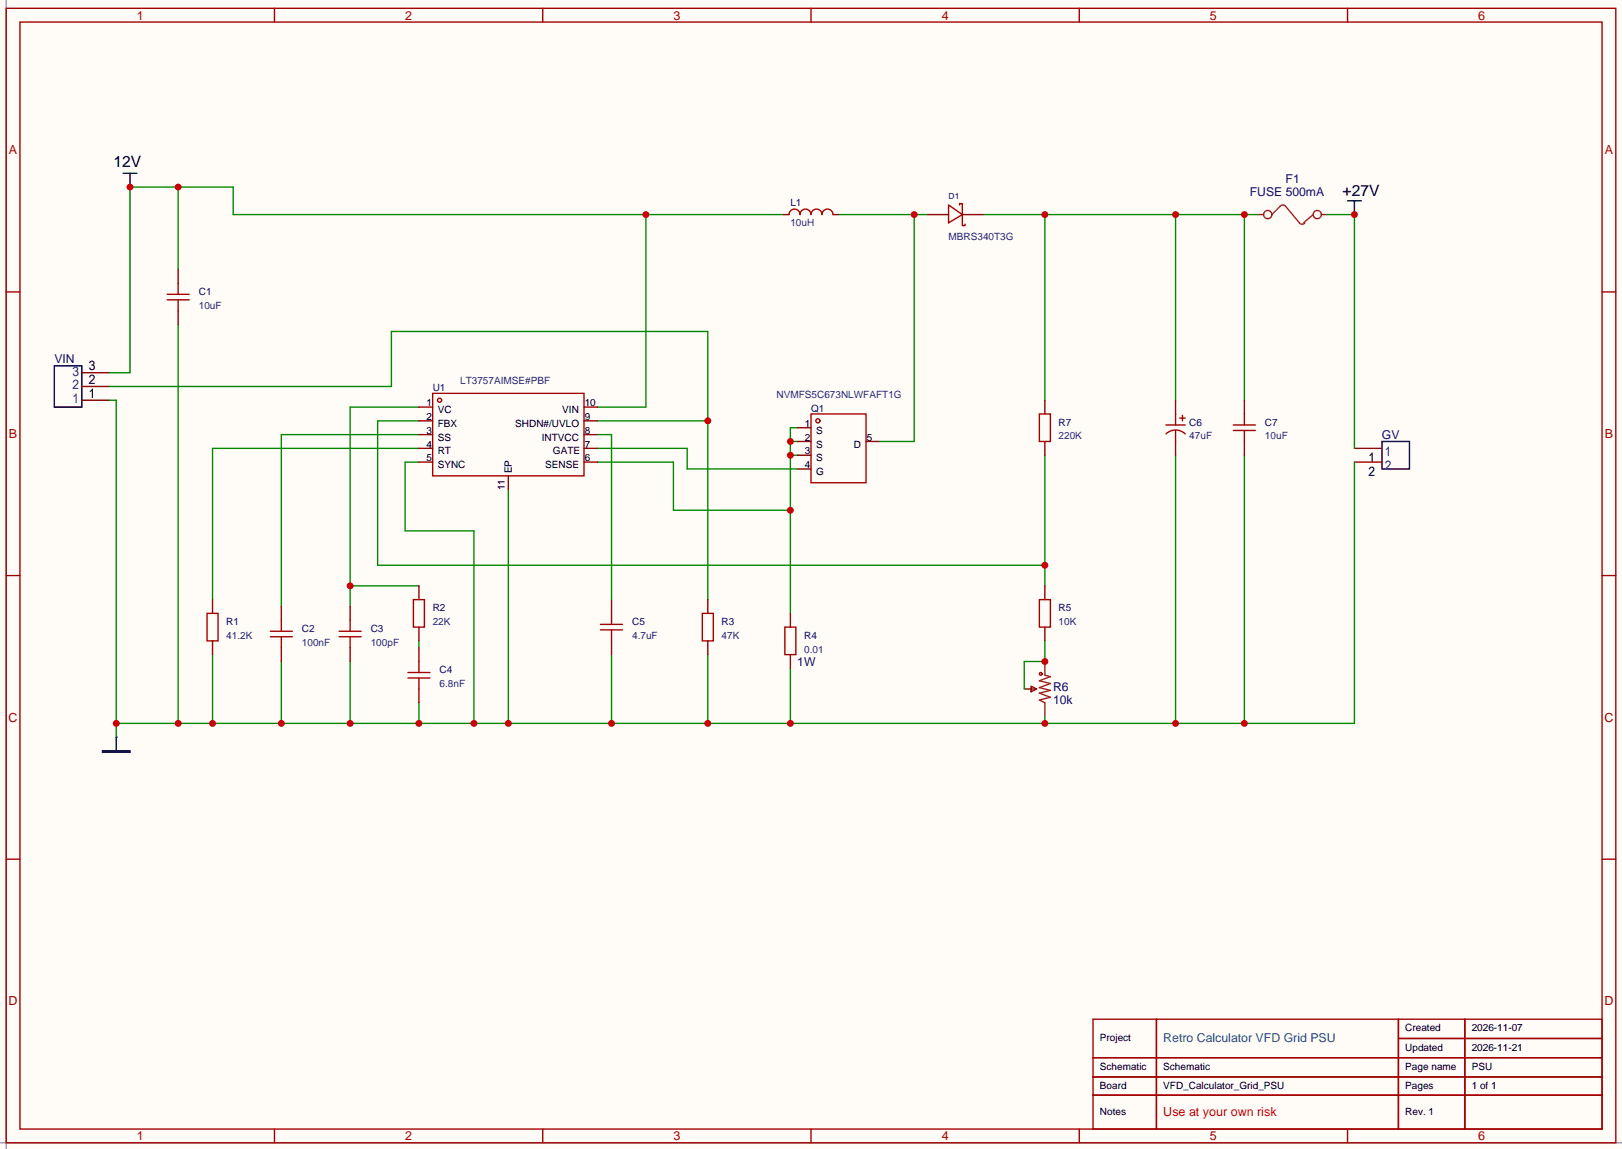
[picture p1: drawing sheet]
<svg xmlns="http://www.w3.org/2000/svg" width="299mm" height="212mm" viewBox="0 0 299 212" stroke-linecap="round" stroke-linejoin="round" font-family="sans-serif">
<path d="M0 0h299.5v212.2h-299.5z" fill="#fffcf7"/>
<path d="M1.1 0v212.2M0 211.1h299.5" fill="none" stroke="#999" stroke-width=".25"/>
<path d="M22.7 32h2.6M24 32v2.6M248.8 37.1h2.5M250.1 37.1v2.5M10 67.6h5.1v7.6h-5.1zM255.1 81.5h5.1v5.1h-5.1zM18.9 138.7h5.1v.2h-5.1zM21.5 136.2v2.5" fill="none" stroke="#000" stroke-width=".25"/>
<path d="M24 34.6h.1M250.1 39.6h.1M21.5 136.2h.1" fill="none" stroke="#00f" stroke-width=".25"/>
<path d="M15.1 73.9h5.1M15.1 71.4h5.1M15.1 68.8h5.1M250.1 82.8h5M250.1 85.4h5M189.1 127.3h2.3M190.4 126.8l1 .5-1 .5z" fill="none" stroke="#870000" stroke-width=".25"/>
<g fill="none" stroke="#8c2424" stroke-width=".25">
<path d="M232.3 39.6h1M234.8 39.6l1.7-1.6 .5-.1 .4 .2 2.6 3.2 .6 .1 .3-.2M242.4 39.6l-1.7 1.6M244 39.6h1M192.9 122.2v2.5l1 .3-2 .7 2 .5-2 .8 2 .5-2 .5 2 .8-2 .5 1 .5v2.5"/>
<circle cx="234.1" cy="39.6" r=".76"/>
<circle cx="243.2" cy="39.6" r=".76"/>
</g>
<g fill="none" stroke="#a10000" stroke-width=".25">
<path d="M1.1 1.5h297.2v209.6h-297.2zM3.7 4.1h292.1v204.4h-292.1zM50.7 1.5v2.6M100.2 1.5v2.6M149.7 1.5v2.6M199.3 1.5v2.6M248.8 1.5v2.6M1.1 53.9h2.6M295.8 53.9h2.5M1.1 106.3h2.6M295.8 106.3h2.5M1.1 158.7h2.6"/>
<path d="M295.8 158.7h2.5M201.8 188.3h94v20.2h-94zM201.8 195.4h94M201.8 198.9h94M213.5 188.3v20.2M258.2 188.3v20.2M258.2 191.8h37.6M270.4 188.3v20.2M50.7 208.5v2.6M100.2 208.5v2.6M149.7 208.5v2.6M199.3 208.5v2.6"/>
<path d="M201.8 202.3h94M248.8 208.5v2.6"/>
<circle cx="192.2" cy="124.5" r=".25"/>
</g>
<path d="M32.9 34.6v15.2M119.3 39.6v35.6h-8.9M144.7 39.6h-101.6v-5h-19.1v34.2h-3.8" fill="none" stroke="#008700" stroke-width=".25"/>
<g fill="#c00">
<circle cx="24" cy="34.6" r=".63"/>
<circle cx="32.9" cy="34.6" r=".63"/>
<circle cx="119.3" cy="39.6" r=".63"/>
</g>
<g fill="none" stroke="#008700" stroke-width=".25">
<path d="M32.9 60v73.6M20.2 73.9h1.3v62.3M77.3 85.4h-2.5v12.7h12.7v35.5M93.9 90.4v43.2M217 84.1v49.5M229.7 84.1v49.5M250.1 85.4v48.2h-228.6M39.2 120.9v12.7M51.9 122.2v11.4M64.6 122.2v11.4M77.3 129.8v3.8M112.9 120.9v12.7"/>
<path d="M130.7 120.9v12.7M145.9 123.5v10.1M192.9 132.3v1.3"/>
</g>
<g fill="#c00">
<circle cx="21.5" cy="133.6" r=".63"/>
<circle cx="32.9" cy="133.6" r=".63"/>
<circle cx="39.2" cy="133.6" r=".63"/>
<circle cx="51.9" cy="133.6" r=".63"/>
<circle cx="64.6" cy="133.6" r=".63"/>
<circle cx="77.3" cy="133.6" r=".63"/>
<circle cx="87.5" cy="133.6" r=".63"/>
<circle cx="93.9" cy="133.6" r=".63"/>
<circle cx="112.9" cy="133.6" r=".63"/>
<circle cx="130.7" cy="133.6" r=".63"/>
<circle cx="145.9" cy="133.6" r=".63"/>
<circle cx="192.9" cy="133.6" r=".63"/>
<circle cx="217" cy="133.6" r=".63"/>
<circle cx="229.7" cy="133.6" r=".63"/>
</g>
<path d="M77.3 77.7h-7.6v26.7h123.2M192.9 84.1v24.1" fill="none" stroke="#008700" stroke-width=".25"/>
<circle cx="192.9" cy="104.4" r=".63" fill="#c00"/>
<path d="M181.5 39.6h50.8M192.9 39.6v34.3M217 39.6v34.3M229.7 39.6v34.3" fill="none" stroke="#008700" stroke-width=".25"/>
<g fill="#c00">
<circle cx="192.9" cy="39.6" r=".63"/>
<circle cx="217" cy="39.6" r=".63"/>
<circle cx="229.7" cy="39.6" r=".63"/>
</g>
<path d="M147.2 79h-1.3v34.3M110.4 85.4h13.9v8.8h21.6M145.9 84.1h1.3M145.9 81.5h1.3" fill="none" stroke="#008700" stroke-width=".25"/>
<g fill="#c00">
<circle cx="145.9" cy="94.2" r=".63"/>
<circle cx="145.9" cy="84.1" r=".63"/>
<circle cx="145.9" cy="81.5" r=".63"/>
</g>
<path d="M77.3 75.2h-12.7v36.8M77.3 82.8h-38.1v28M77.3 80.3h-25.4v31.7M64.6 108.2h12.7M77.3 118.4v1.2" fill="none" stroke="#008700" stroke-width=".25"/>
<circle cx="64.6" cy="108.2" r=".63" fill="#c00"/>
<path d="M20.2 71.4h52.1v-10.2h58.4v49.6M110.4 77.7h20.3M110.4 82.8h16.5v3.8h20.3" fill="none" stroke="#008700" stroke-width=".25"/>
<circle cx="130.7" cy="77.7" r=".63" fill="#c00"/>
<path d="M245 39.6h5.1v43.2" fill="none" stroke="#008700" stroke-width=".25"/>
<circle cx="250.1" cy="39.6" r=".63" fill="#c00"/>
<path d="M192.9 118.4v3.8h-3.8v5.1" fill="none" stroke="#008700" stroke-width=".25"/>
<circle cx="192.9" cy="122.2" r=".63" fill="#c00"/>
<g fill="none" stroke="#a10000" stroke-width=".25">
<path d="M79.9 72.7h27.9v15.2h-27.9zM149.7 76.5h10.2v12.7h-10.2zM215.3 78.5h3.5M217 76.5v2M217 79.5v2M217.8 77.2h1M218.3 76.7v1M215.3 80.1a2.54 2.54 0 0 1 3.5 .1"/>
<circle cx="81.2" cy="73.9" r=".38"/>
<circle cx="151" cy="77.7" r=".38"/>
</g>
<g fill="none" stroke="#870000" stroke-width=".25">
<path d="M77.3 75.2h2.6M77.3 77.7h2.6M107.8 75.2h2.6M107.8 77.7h2.6M147.2 79h2.5M217 73.9v2.6M77.3 80.3h2.6M77.3 82.8h2.6M77.3 85.4h2.6M93.9 87.9v2.5M107.8 80.3h2.6M107.8 82.8h2.6"/>
<path d="M107.8 85.4h2.6M147.2 81.5h2.5M147.2 84.1h2.5M147.2 86.6h2.5M159.9 81.5h2.5M217 81.5v2.6"/>
</g>
<path d="M154.8 39.6h16.5M168.8 39.6v41.9h-6.4" fill="none" stroke="#008700" stroke-width=".25"/>
<circle cx="168.8" cy="39.6" r=".63" fill="#c00"/>
<g fill="none" stroke="#a10000" stroke-width=".25">
<path d="M145.7 39.6a1.02 1.02 0 0 1 1-1 1.02 1.02 0 0 1 1 1 1.02 1.02 0 0 1 1-1 1.02 1.02 0 0 1 1 1 1.02 1.02 0 0 1 1-1 1.02 1.02 0 0 1 1.1 1 1.02 1.02 0 0 1 1-1 1.02 1.02 0 0 1 1 1M175.1 37.9l2.6 1.7-2.6 1.6zM177.2 37.9v-.3h.5v4.1h.5v-.3M30.9 55.4h4M30.9 54.4h4M32.9 52.3v2.1M32.9 55.4v2M191.9 76.5h2v5h-2zM227.7 79.5h4.1M227.7 78.5h4.1M229.7 76.5v2M229.7 79.5v2"/>
<path d="M38.2 113.3h2.1v5.1h-2.1zM49.9 116.6h4.1M49.9 117.6h4.1M51.9 114.6v2M51.9 117.6v2M62.6 116.6h4.1M62.6 117.6h4.1M64.6 114.6v2M64.6 117.6v2M76.3 110.8h2.1v5h-2.1zM110.9 116.3h4M110.9 115.3h4"/>
<path d="M112.9 113.3v2M112.9 116.3v2.1M129.7 113.3h2v5.1h-2zM144.9 115.8h2v5.1h-2zM191.9 110.8h2v5h-2zM75.3 124.2h4.1M75.3 125.2h4.1M77.3 122.2v2M77.3 125.2v2.1"/>
</g>
<g fill="none" stroke="#870000" stroke-width=".25">
<path d="M144.7 39.6h1M153.8 39.6h1M171.3 39.6h3.8M177.7 39.6h3.8M32.9 49.8v2.5M32.9 57.4v2.6M192.9 73.9v2.6M229.7 73.9v2.6M192.9 81.5v2.6M229.7 81.5v2.6M39.2 110.8v2.5M39.2 118.4v2.5"/>
<path d="M51.9 112v2.6M51.9 119.6v2.6M64.6 112v2.6M64.6 119.6v2.6M77.3 108.2v2.6M77.3 115.8v2.6M77.3 119.6v2.6M112.9 110.8v2.5M112.9 118.4v2.5M130.7 110.8v2.5M130.7 118.4v2.5M145.9 113.3v2.5"/>
<path d="M192.9 108.2v2.6M192.9 115.8v2.6M77.3 127.3v2.5M145.9 120.9v2.6"/>
</g>
<path d="M110.4 80.3h2.5v30.5" fill="none" stroke="#008700" stroke-width=".25"/>
<g font-size="2.9">
<text x="21" y="30.9">12V</text>
<text x="247.9" y="36.2">+27V</text>
</g>
<g font-size="2.3" fill="#a00000">
<text x="25.3" y="3.6">1</text>
<text x="74.8" y="3.6">2</text>
<text x="124.3" y="3.6">3</text>
<text x="173.9" y="3.6">4</text>
<text x="223.4" y="3.6">5</text>
<text x="272.9" y="3.6">6</text>
<text x="1.7" y="28.5">A</text>
<text x="296.3" y="28.5">A</text>
<text x="1.7" y="80.9">B</text>
<text x="296.3" y="80.9">B</text>
<text x="1.6" y="133.3">C</text>
<text x="296.2" y="133.3">C</text>
<text x="1.6" y="185.7">D</text>
<text x="296.2" y="185.7">D</text>
<text x="25.3" y="210.6">1</text>
<text x="74.8" y="210.6">2</text>
<text x="124.3" y="210.6">3</text>
<text x="173.9" y="210.6">4</text>
<text x="223.4" y="210.6">5</text>
<text x="272.9" y="210.6">6</text>
</g>
<text font-size="2.3" fill="#069" x="214.8" y="192.5">Retro Calculator VFD Grid PSU</text>
<text font-size="2.3" fill="#f00" x="214.8" y="206.1">Use at your own risk</text>
<g font-size="2.2" fill="#000080">
<text x="237.4" y="33.7">F1</text>
<text x="230.8" y="36.2">FUSE 500mA</text>
<text x="10" y="67.1">VIN</text>
<text x="255.1" y="81.1">GV</text>
<text x="147.2" y="123">1W</text>
<text x="194.4" y="130">10k</text>
<text x="194.4" y="127.6">R6</text>
</g>
<g font-size="1.8" fill="#000080">
<text x="145.9" y="38">L1</text>
<text x="36.7" y="54.5">C1</text>
<text x="79.9" y="72.3">U1</text>
<text x="149.7" y="76.1">Q1</text>
<text x="195.5" y="78.6">R7</text>
<text x="219.6" y="78.6">C6</text>
<text x="233.6" y="78.6">C7</text>
<text x="79.9" y="112.9">R2</text>
<text x="195.5" y="112.9">R5</text>
<text x="41.8" y="115.5">R1</text>
<text x="55.8" y="116.7">C2</text>
<text x="68.5" y="116.7">C3</text>
<text x="116.7" y="115.5">C5</text>
<text x="133.2" y="115.5">R3</text>
<text x="148.5" y="118">R4</text>
<text x="81.2" y="124.4">C4</text>
</g>
<g font-size="1.8" fill="#00f">
<text x="145.9" y="41.8">10uH</text>
<text x="175.1" y="44.3">MBRS340T3G</text>
<text x="36.7" y="57">10uF</text>
<text x="85" y="71">LT3757AIMSE#PBF</text>
<text x="143.4" y="73.6">NVMFS5C673NLWFAFT1G</text>
<text x="195.5" y="81.2">220K</text>
<text x="219.6" y="81.2">47uF</text>
<text x="233.6" y="81.2">10uF</text>
<text x="41.8" y="118">41.2K</text>
<text x="55.8" y="119.3">100nF</text>
<text x="68.5" y="119.3">100pF</text>
<text x="79.9" y="115.5">22K</text>
<text x="116.7" y="118">4.7uF</text>
<text x="133.2" y="118">47K</text>
<text x="195.5" y="115.5">10K</text>
<text x="148.5" y="120.5">0.01</text>
<text x="81.2" y="126.9">6.8nF</text>
</g>
<g font-size="1.8">
<text x="78.7" y="75.1">1</text>
<text x="78.7" y="77.6">2</text>
<text x="80.8" y="76.3">VC</text>
<text x="103.8" y="76.3">VIN</text>
<text x="107.9" y="77.6">9</text>
<text x="107.9" y="75.1">10</text>
<text x="78.7" y="80.1">3</text>
<text x="78.7" y="82.7">4</text>
<text x="80.8" y="78.9">FBX</text>
<text x="80.8" y="81.4">SS</text>
<text x="80.8" y="83.9">RT</text>
<text x="95.1" y="78.9">SHDN#/UVLO</text>
<text x="100" y="81.4">INTVCC</text>
<text x="102.1" y="83.9">GATE</text>
<text x="107.9" y="82.7">7</text>
<text x="107.9" y="80.1">8</text>
<text x="148.6" y="78.9">1</text>
<text x="148.6" y="81.4">2</text>
<text x="148.6" y="83.9">3</text>
<text x="150.7" y="80.1">S</text>
<text x="150.7" y="82.7">S</text>
<text x="157.6" y="82.7">D</text>
<text x="160" y="81.4">5</text>
<text x="78.7" y="85.2">5</text>
<text x="80.8" y="86.5">SYNC</text>
<text x="94.5" y="87.4" transform="rotate(-90 94.5 87.4)">EP</text>
<text x="100.7" y="86.5">SENSE</text>
<text x="107.9" y="85.2">6</text>
<text x="148.6" y="86.5">4</text>
<text x="150.7" y="85.2">S</text>
<text x="150.7" y="87.8">G</text>
<text x="93.2" y="90.5" transform="rotate(-90 93.2 90.5)">11</text>
<text x="259.5" y="190.5">Created</text>
<text x="271.7" y="190.5">2026-11-07</text>
<text x="203.1" y="197.6">Schematic</text>
<text x="203.1" y="192.3">Project</text>
<text x="214.8" y="197.6">Schematic</text>
<text x="259.5" y="194.1">Updated</text>
<text x="259.5" y="197.6">Page name</text>
<text x="271.7" y="194.1">2026-11-21</text>
<text x="271.7" y="197.6">PSU</text>
<text x="203.1" y="201.1">Board</text>
<text x="214.8" y="201.1">VFD_Calculator_Grid_PSU</text>
<text x="259.5" y="201.1">Pages</text>
<text x="271.7" y="201.1">1 of 1</text>
<text x="203.1" y="205.9">Notes</text>
<text x="259.5" y="205.9">Rev. 1</text>
</g>
<text font-size="1.6" fill="#000080" x="175.1" y="36.8">D1</text>
</svg>
